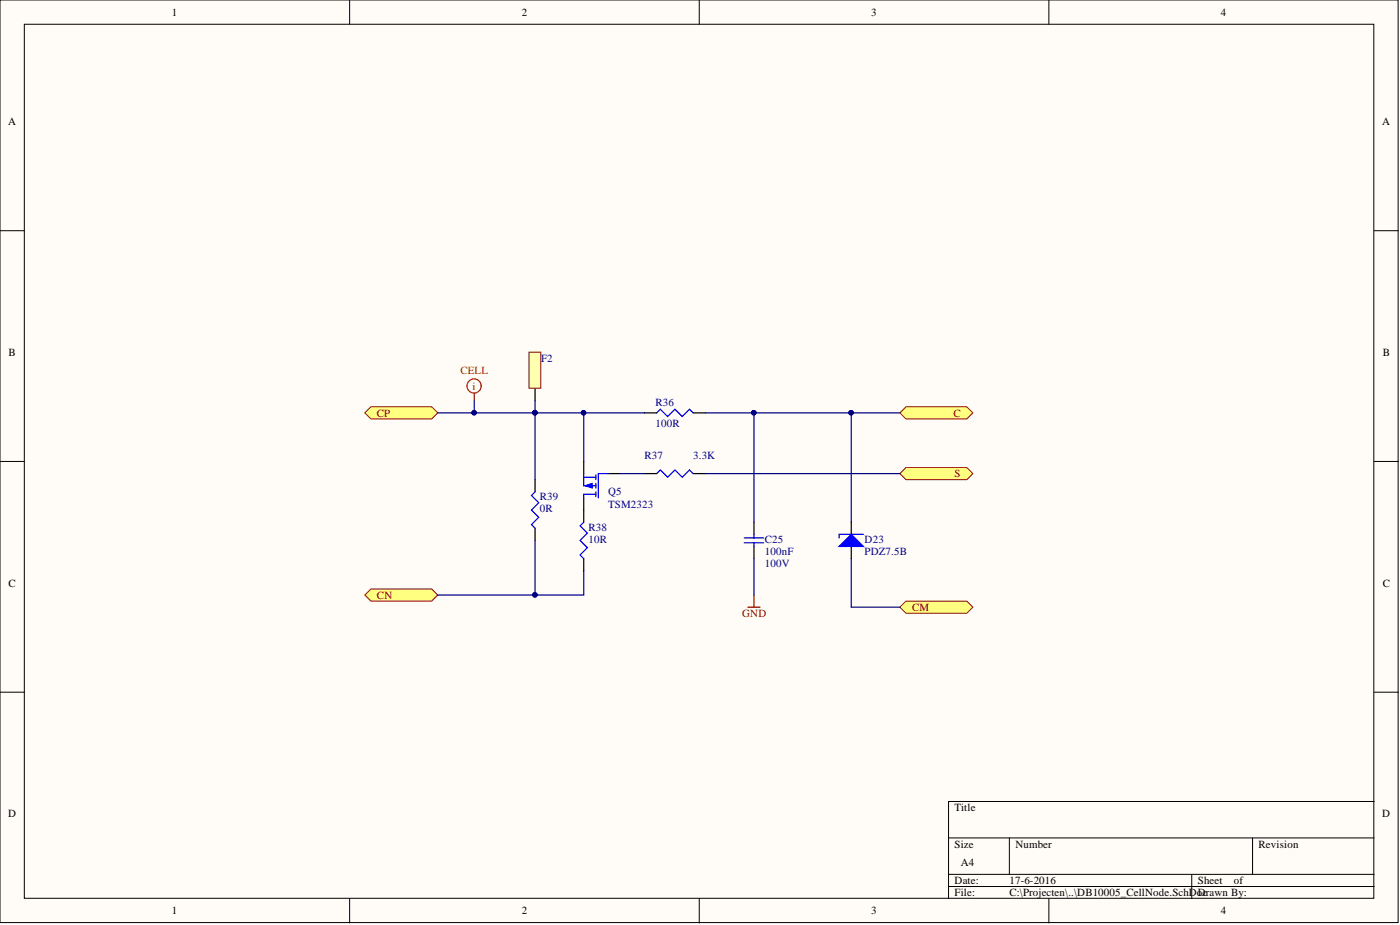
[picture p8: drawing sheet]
<svg xmlns="http://www.w3.org/2000/svg" width="292mm" height="193mm" viewBox="0 0 292 193" stroke-linecap="round" stroke-linejoin="round" font-family="sans-serif">
<g fill="#fffcf8" stroke="#000" stroke-width=".21">
<path d="M0 0h291.7v192.5h-291.7z"/>
<path d="M5.1 5.1h281.5v182.3h-281.5z"/>
</g>
<g fill="none" stroke="#000" stroke-width=".21">
<path d="M72.9 0v5.1M145.9 0v5.1M218.8 0v5.1M0 48.1h5.1M286.7 48.1h5.1M0 96.3h5.1M286.7 96.3h5.1M0 144.4h5.1M286.7 144.4h5.1M197.9 174.8h88.8M210.6 174.8v7.6M261.3 174.8v7.6"/>
<path d="M286.7 167.2h-88.8v20.3M72.9 187.5v5M145.9 187.5v5M197.9 182.4h88.8M197.9 184.9h88.8M218.8 187.5v5M248.7 182.4v5.1"/>
</g>
<g fill="#ffff80" stroke="#800000" stroke-width=".21">
<path d="M76.1 124.1l1.3-1.2h12.7l1.2 1.2-1.2 1.3h-12.7z" fill-rule="evenodd"/>
<path d="M76.1 86.1l1.3-1.2h12.7l1.2 1.2-1.2 1.3h-12.7z" fill-rule="evenodd"/>
<path d="M187.8 98.8l1.2-1.3h12.7l1.3 1.3-1.3 1.3h-12.7z" fill-rule="evenodd"/>
<path d="M187.8 86.1l1.2-1.2h12.7l1.3 1.2-1.3 1.3h-12.7z" fill-rule="evenodd"/>
</g>
<path d="M121.8 96.3v2.5M126.9 98.8h2.5M134.5 86.1h2.5M134.5 98.8h2.5M144.6 86.1h2.6M144.6 98.8h2.6M121.8 103.9v5M121.8 116.5v2.6M157.3 108.9v2.6M157.3 114v2.5" fill="none" stroke="#000" stroke-width=".25"/>
<g fill="none" stroke="#00f" stroke-width=".25">
<path d="M121.8 98.8v2.5h2.5M121.8 99.6h2.5M124.3 99.1v1M126.9 98.8h-2.1v5.1M137 86.1l.8-.7 1.5 1.5 1.5-1.5 1.5 1.5 1.6-1.5 .7 .7M137 98.8l.8-.8 1.5 1.6 1.5-1.6 1.5 1.6 1.6-1.6 .7 .8M121.8 108.9l-.8 .8 1.6 1.5-1.6 1.5 1.6 1.6-1.6 1.5 .8 .7M121.8 103.1h2.5M124.3 100.8v1M124.3 102.6v1M155.3 112.2h4M155.3 113.2h4"/>
<path d="M157.3 111.5v.7M157.3 113.2v.8"/>
</g>
<path d="M122 101.3l1.6-.5v1z" fill="#00f"/>
<path d="M122 101.3l1.6-.5v1z" fill="none" stroke="#00f" stroke-width=".21"/>
<path d="M111.6 102.6l-.7 .8 1.5 1.5-1.5 1.5 1.5 1.5-1.5 1.5 .7 .8M121.8 103.1v.8" fill="none" stroke="#00f" stroke-width=".25"/>
<path d="M156 126.7h2.6M157.3 124.1v2.6" fill="none" stroke="#800000" stroke-width=".25"/>
<path d="M111.6 81.1v2.5M111.6 100.1v2.5M111.6 110.2v2.5" fill="none" stroke="#000" stroke-width=".25"/>
<path d="M110.4 73.5h2.4v7.5h-2.4z" fill="#ffffb0" stroke="#800000" stroke-width=".21"/>
<path d="M187.8 126.7l1.2-1.3h12.7l1.3 1.3-1.3 1.2h-12.7z" fill-rule="evenodd" fill="#ffff80" stroke="#800000" stroke-width=".21"/>
<path d="M91.3 86.1h30.5v10.2M111.6 83.6v16.5M121.8 86.1h12.7M129.4 98.8h5.1M147.2 86.1h40.6M147.2 98.8h40.6M157.3 86.1v22.8M177.6 86.1v22.8M111.6 112.7v11.4M121.8 119.1v5h-30.5M157.3 116.5v7.6M177.6 116.5v10.2h10.2" fill="none" stroke="#000080" stroke-width=".25"/>
<g fill="#000080" stroke="#000080" stroke-width=".21">
<circle cx="98.9" cy="86.1" r=".47"/>
<circle cx="111.6" cy="86.1" r=".47"/>
<circle cx="121.8" cy="86.1" r=".47"/>
<circle cx="111.6" cy="124.1" r=".47"/>
<circle cx="157.3" cy="86.1" r=".47"/>
<circle cx="177.6" cy="86.1" r=".47"/>
</g>
<path d="M177.6 108.9v2.6M177.6 114v2.5" fill="none" stroke="#000" stroke-width=".25"/>
<path d="M175.1 114l2.5-2.5 2.5 2.5z" fill="#00f"/>
<path d="M175.1 114l2.5-2.5 2.5 2.5zM180.1 111.5h-5v.7" fill="none" stroke="#00f" stroke-width=".25"/>
<g fill="none" stroke="#f00" stroke-width=".25">
<path d="M99 82.1v1.5"/>
<circle cx="98.9" cy="80.5" r="1.48"/>
</g>
<path d="M99 83.6v2.5" fill="none" stroke="#000080" stroke-width=".25"/>
<circle cx="98.9" cy="86.1" r=".47" fill="#000080" stroke="#000080" stroke-width=".21"/>
<g font-size="2.3">
<text x="35.9" y="3.3">1</text>
<text x="108.8" y="3.3">2</text>
<text x="181.8" y="3.3">3</text>
<text x="254.7" y="3.3">4</text>
<text x="1.7" y="26.1">A</text>
<text x="288.4" y="26.1">A</text>
<text x="1.8" y="74.2">B</text>
<text x="288.5" y="74.2">B</text>
<text x="1.8" y="122.4">C</text>
<text x="288.5" y="122.4">C</text>
<text x="1.7" y="170.5">D</text>
<text x="199.2" y="169.2">Title</text>
<text x="288.4" y="170.5">D</text>
<text x="199.2" y="176.8">Size</text>
<text x="211.9" y="176.8">Number</text>
<text x="262.6" y="176.8">Revision</text>
<text x="199.2" y="184.4">Date:</text>
<text x="200.4" y="180.6">A4</text>
<text x="210.6" y="184.4">17-6-2016</text>
<text x="249.9" y="184.4">Sheet</text>
<text x="257.4" y="184.4">of</text>
<text x="35.9" y="190.8">1</text>
<text x="108.8" y="190.8">2</text>
<text x="181.8" y="190.8">3</text>
<text x="199.2" y="187">File:</text>
<text x="210.6" y="187">C:\Projecten\..\DB10005_CellNode.SchDoDcrawn By:</text>
<text x="254.7" y="190.8">4</text>
</g>
<g font-size="2.3" fill="#000080">
<text x="112.9" y="75.5">F2</text>
<text x="136.8" y="84.6">R36</text>
<text x="136.8" y="89.2">100R</text>
<text x="134.5" y="95.8">R37</text>
<text x="144.6" y="95.8">3.3K</text>
<text x="112.7" y="104.4">R39</text>
<text x="112.7" y="106.9">0R</text>
<text x="126.9" y="103.4">Q5</text>
<text x="126.9" y="105.9">TSM2323</text>
<text x="122.8" y="110.7">R38</text>
<text x="122.8" y="113.2">10R</text>
<text x="159.6" y="113.2">C25</text>
<text x="180.4" y="113.2">D23</text>
<text x="159.6" y="118.3">100V</text>
<text x="159.6" y="115.8">100nF</text>
<text x="180.4" y="115.8">PDZ7.5B</text>
</g>
<g font-size="2.3" fill="#f00">
<text x="96.1" y="78">CELL</text>
<text x="98.6" y="81.3">i</text>
</g>
<g font-size="2.3" fill="#800000">
<text x="78.7" y="86.9">CP</text>
<text x="198.9" y="86.9">C</text>
<text x="199.2" y="99.6">S</text>
<text x="78.7" y="124.9">CN</text>
<text x="154.9" y="128.7">GND</text>
<text x="190.3" y="127.4">CM</text>
</g>
</svg>
